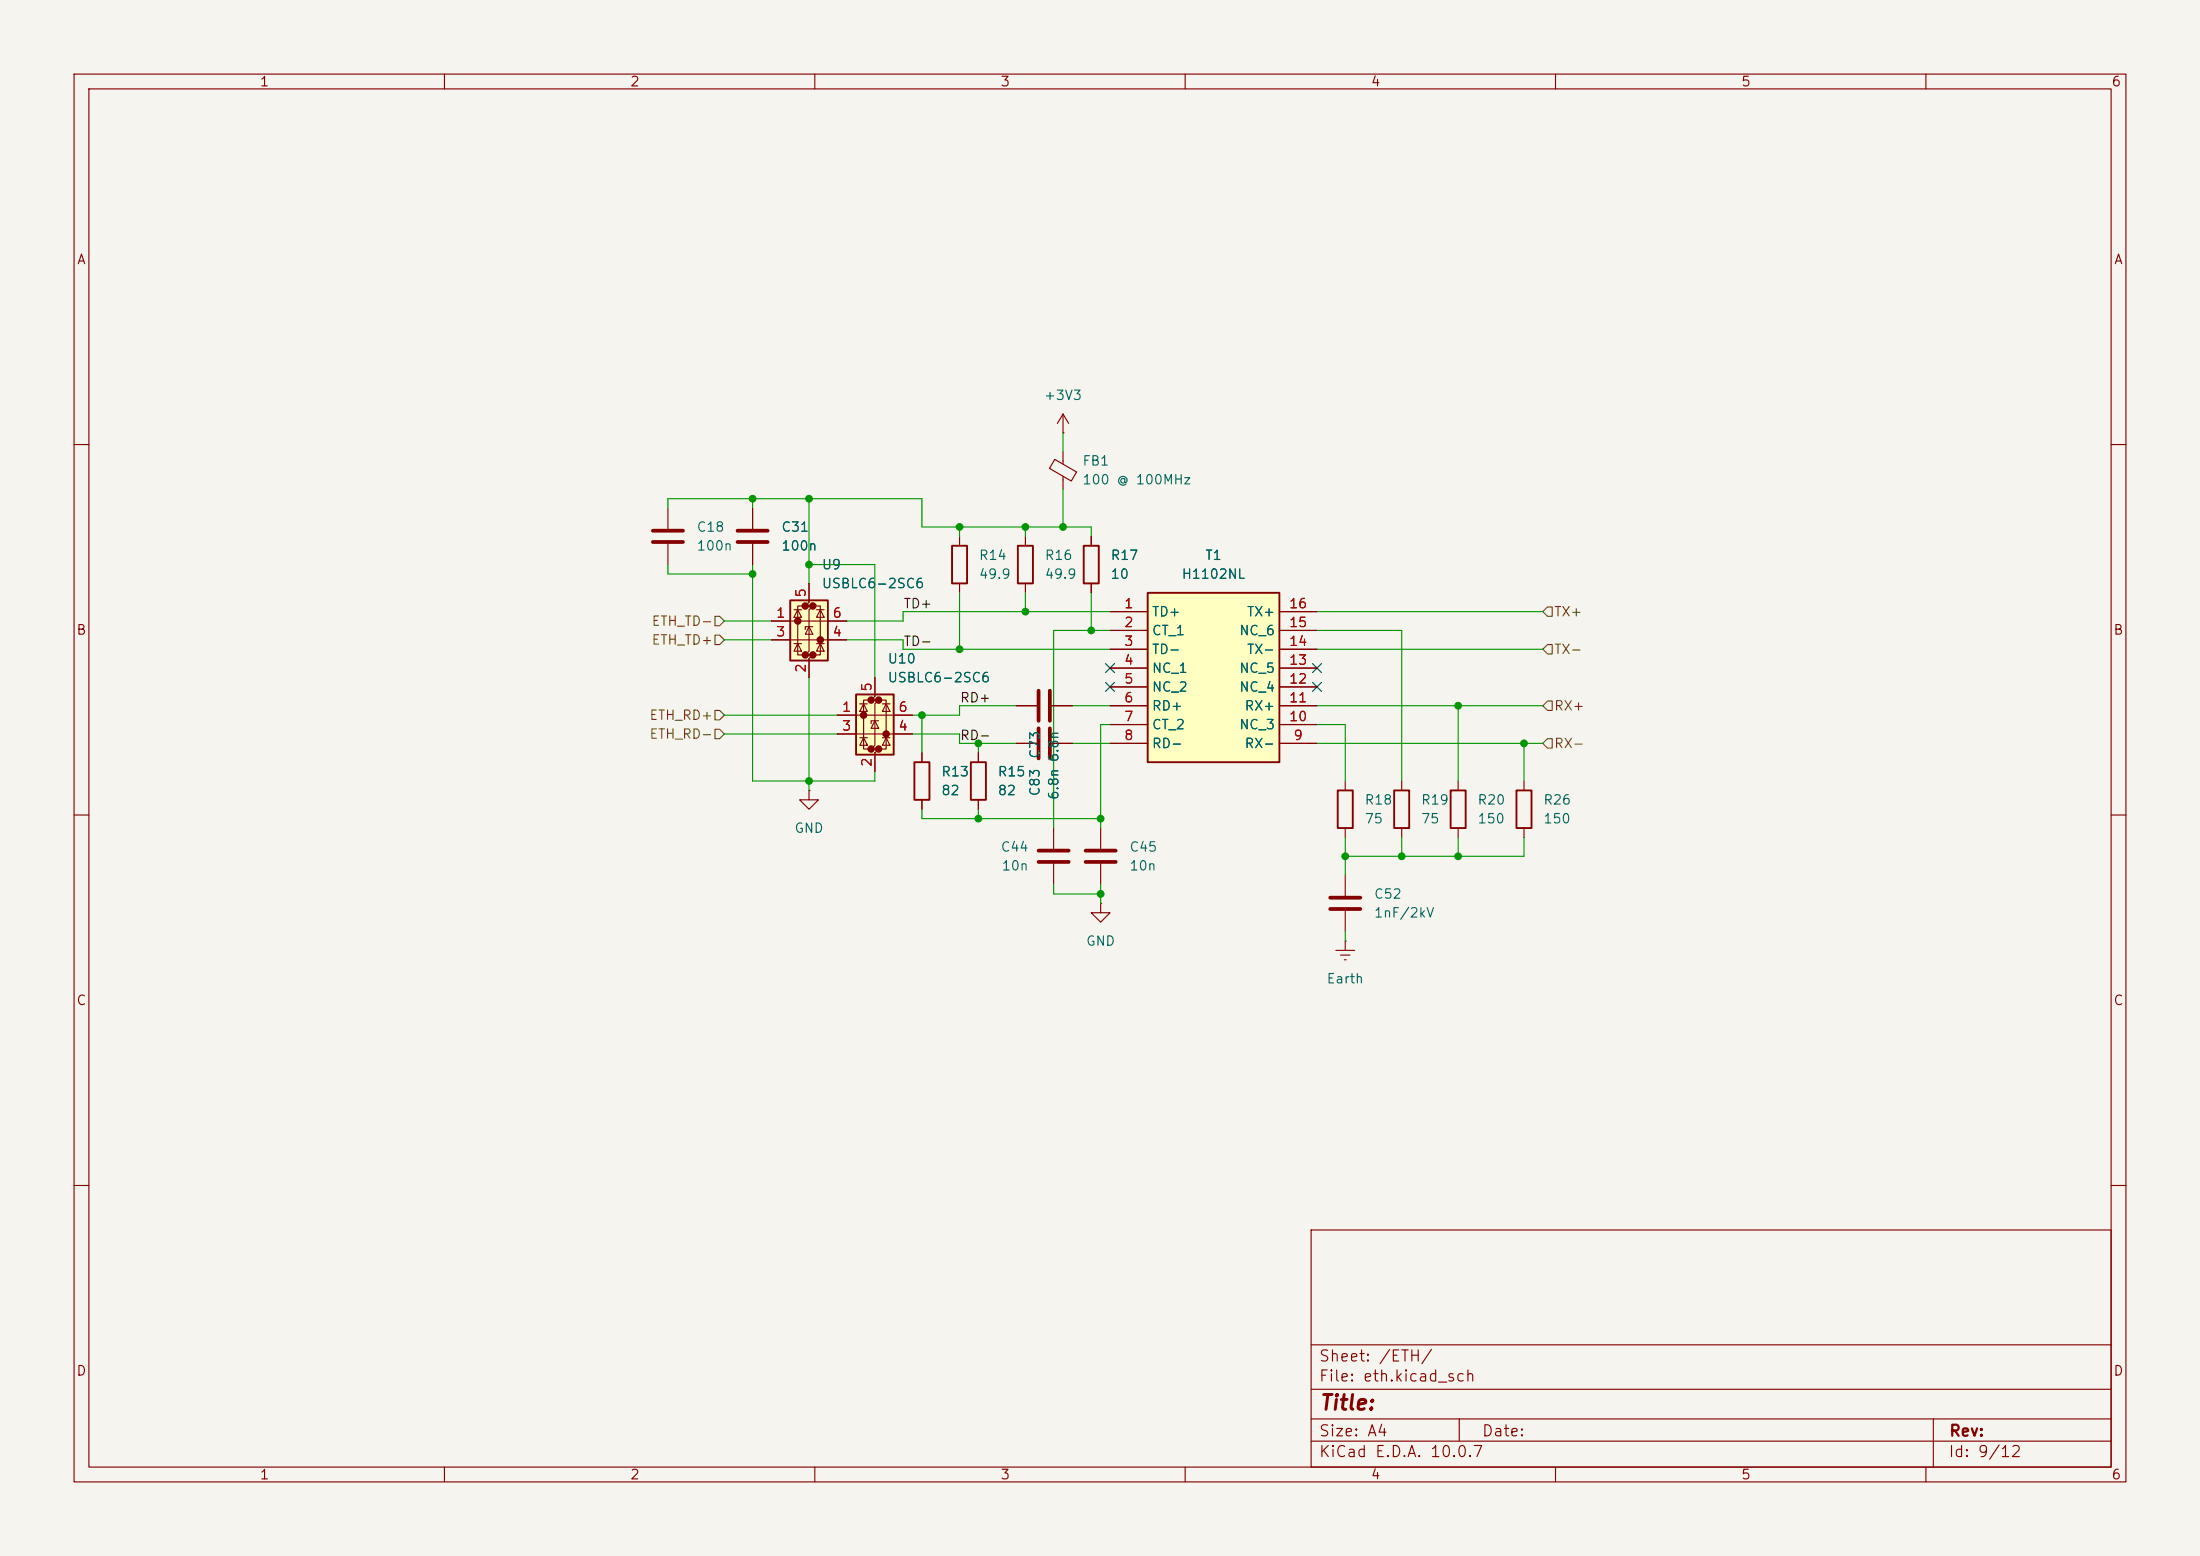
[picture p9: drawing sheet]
<svg xmlns="http://www.w3.org/2000/svg" width="297mm" height="210mm" viewBox="0 0 297 210" stroke-linecap="round" stroke-linejoin="round" font-family="sans-serif">
<path d="M0 0h297v210h-297z" fill="#f5f4ef" stroke="#f5f4ef" stroke-width=".14"/>
<g fill="none" stroke="#840000" stroke-width=".15">
<path d="M10 10h277v190h-277zM12 12h273v186h-273zM60 10v2M110 10v2M160 10v2M210 10v2M260 10v2M10 60h2M285 60h2M10 110h2M285 110h2M148.6 121.9v1.3h1.3l-1.3 1.3-1.3-1.3h1.3"/>
<path d="M148.6 121.9h.1M10 160h2M177 166h108v32h-108zM285 160h2M60 198v2M110 198v2M160 198v2M177 194.5h108M177 191.5h108M177 187.5h108M177 181.5h108M197 191.5v3"/>
<path d="M210 198v2M260 198v2M261 191.5v6.5"/>
</g>
<path d="M106.7 81h5.1v8.2h-5.1z" fill="#ffffc2"/>
<g fill="#840000" stroke="#840000" stroke-width=".51">
<circle cx="107.7" cy="83.8" r=".25"/>
<circle cx="108.7" cy="81.8" r=".25"/>
<circle cx="108.7" cy="88.4" r=".25"/>
<circle cx="109.7" cy="81.8" r=".25"/>
<circle cx="109.7" cy="88.4" r=".25"/>
<circle cx="110.7" cy="86.4" r=".25"/>
</g>
<g fill="none" stroke="#840000" stroke-width=".15">
<path d="M143.5 58.4h.1M143.5 55.9v2.5M143.5 55.9l-.8 1.3M143.5 55.9l.8 1.3M109.2 78.7v2.6l-.5 .5h1l-.5 .5v5.6l-.5 .5h1l-.5 .5v2.5M142.4 62l2.9 1.7-.7 1.2-2.9-1.7zM143.5 61v1.6M143.5 64.3v1.7M147.3 72.4v1.3M147.3 78.7v1.3M104.1 83.8h10.2M104.1 86.4h10.2"/>
<path d="M107.2 86.9h1M107.2 82.3h1M107.7 82.3l.5 1h-1zM107.7 86.9l.5 1h-1zM108.7 81.8h-1v6.6h1M109.2 84.6l.5 1h-1zM109.7 84.6h-1v.4M109.7 81.8h1v6.6h-1M110.2 86.9h1.1M110.2 82.3h1.1M110.7 82.3l.6 1h-1.1zM110.7 86.9l.6 1h-1.1z"/>
<path d="M137.2 95.3h2.8M142 95.3h2.8"/>
</g>
<path d="M146.3 73.7h2v5h-2zM106.7 81h5.1v8.2h-5.1z" fill="none" stroke="#840000" stroke-width=".25"/>
<path d="M140.2 93.2v4.1M141.7 93.2v4.1" fill="none" stroke="#840000" stroke-width=".51"/>
<path d="M115.6 93.7h5v8.2h-5z" fill="#ffffc2"/>
<g fill="#840000" stroke="#840000" stroke-width=".51">
<circle cx="116.6" cy="96.5" r=".25"/>
<circle cx="117.6" cy="94.5" r=".25"/>
<circle cx="117.6" cy="101.1" r=".25"/>
<circle cx="118.6" cy="94.5" r=".25"/>
<circle cx="118.6" cy="101.1" r=".25"/>
<circle cx="119.6" cy="99.1" r=".25"/>
</g>
<g fill="none" stroke="#840000" stroke-width=".15">
<path d="M90.2 68.6v2.8M90.2 73.4v2.8M101.6 68.6v2.8M101.6 73.4v2.8M129.5 72.4v1.3M129.5 78.7v1.3M138.4 72.4v1.3M138.4 78.7v1.3M113 96.5h10.2M113 99.1h10.2M116.1 99.6h1M116.1 95h1"/>
<path d="M116.6 95l.5 1h-1zM116.6 99.6l.5 1h-1zM117.6 94.5h-1v6.6h1M118.1 91.4v2.6l-.5 .5h1l-.5 .5v5.6l-.5 .5h1l-.5 .5v2.5M118.1 97.3l.5 1h-1zM118.6 97.3h-1v.4M118.6 94.5h1v6.6h-1M119.1 99.6h1M119.1 95h1M119.6 95l.5 1h-1zM119.6 99.6l.5 1h-1zM109.2 106.7v1.3h1.3l-1.3 1.2-1.3-1.2h1.3"/>
<path d="M109.2 106.7h.1M124.5 101.6v1.3M124.5 108v1.2M132.1 101.6v1.3M132.1 108v1.2M137.2 100.3h2.8M142 100.3h2.8M142.2 111.8v2.8M142.2 116.6v2.8M148.6 111.8v2.8M148.6 116.6v2.8M181.6 105.4v1.3"/>
<path d="M181.6 111.8v1.2M189.2 105.4v1.3M189.2 111.8v1.2"/>
</g>
<path d="M128.5 73.7h2.1v5h-2.1zM137.4 73.7h2v5h-2zM115.6 93.7h5v8.2h-5zM123.4 102.9h2.1v5.1h-2.1zM131.1 102.9h2v5.1h-2zM180.6 106.7h2v5.1h-2zM188.2 106.7h2v5.1h-2z" fill="none" stroke="#840000" stroke-width=".25"/>
<path d="M88.1 71.6h4.1M88.1 73.2h4.1M99.6 71.6h4M99.6 73.2h4M140.2 98.3v4.1M141.7 98.3v4.1M140.2 116.3h4.1M140.2 114.8h4.1M146.6 116.3h4M146.6 114.8h4" fill="none" stroke="#840000" stroke-width=".51"/>
<path d="M154.9 80h17.8v22.9h-17.8z" fill="#ffffc2"/>
<path d="M154.9 80h17.8v22.9h-17.8zM195.8 106.7h2.1v5.1h-2.1zM204.7 106.7h2.1v5.1h-2.1z" fill="none" stroke="#840000" stroke-width=".25"/>
<g fill="none" stroke="#840000" stroke-width=".15">
<path d="M101.6 68.6v2.8M101.6 73.4v2.8M109.2 78.7v2.6M147.3 72.4v1.3M147.3 78.7v1.3M104.1 83.8h2.6M104.1 86.4h2.6M109.2 88.9v2.5M111.8 83.8h2.5M111.8 86.4h2.5M113 96.5h2.6M113 99.1h2.6"/>
<path d="M118.1 91.4v2.6M120.6 96.5h2.6M120.6 99.1h2.6M137.2 95.3h2.8M142 95.3h2.8M149.9 82.6h5M149.9 85.1h5M149.9 87.6h5M149.9 90.2h5M149.9 92.7h5M149.9 95.3h5M149.9 97.8h5"/>
<path d="M172.7 82.6h5.1M172.7 85.1h5.1M172.7 87.6h5.1M172.7 90.2h5.1M172.7 92.7h5.1M172.7 95.3h5.1M172.7 97.8h5.1M118.1 101.6v2.5M124.5 101.6v1.3M124.5 108v1.2M132.1 101.6v1.3M132.1 108v1.2"/>
<path d="M137.2 100.3h2.8M142 100.3h2.8M149.9 100.3h5M172.7 100.3h5.1M181.6 118.1v2.8M196.8 105.4v1.3M196.8 111.8v1.2M205.7 105.4v1.3M205.7 111.8v1.2M180.3 128.3h2.6M181 128.9h1.2M181.5 129.5h.2"/>
<path d="M181.6 127h.1M181.6 122.9v2.8M181.6 127v1.3"/>
</g>
<path d="M179.6 121.2h4M179.6 122.7h4" fill="none" stroke="#840000" stroke-width=".51"/>
<path d="M96.5 85.7h.7l.6 .7-.6 .6h-.7zM96.5 83.2h.7l.6 .6-.6 .7h-.7zM96.5 98.4h.7l.6 .7-.6 .6h-.7zM96.5 95.9h.7l.6 .6-.6 .7h-.7zM208.9 87h.6v1.3h-.6l-.6-.7zM208.9 81.9h.6v1.3h-.6l-.6-.6zM208.9 94.6h.6v1.3h-.6l-.6-.6zM208.9 99.7h.6v1.3h-.6l-.6-.7z" fill="none" stroke="#725600" stroke-width=".15"/>
<g fill="none" stroke="#009600" stroke-width=".15">
<path d="M143.5 58.4v2.6M90.2 68.6v-1.3h34.3v3.8h22.8v1.3M90.2 76.2v1.3h11.4M101.6 67.3v1.3M101.6 76.2v29.2h16.5v-1.3M109.2 67.3v11.4M109.2 76.2h8.9v15.2M129.5 71.1v1.3M138.4 71.1v1.3M143.5 66v5.1M97.8 96.5h15.2M97.8 99.1h15.2"/>
<path d="M97.8 86.4h6.3M97.8 83.8h6.3M109.2 91.4v15.3M114.3 86.4h7.6v1.2h28M123.2 99.1h6.3v1.2h7.7M124.5 96.5v5.1M129.5 80v7.6M137.2 95.3h-7.7v1.2h-6.3M138.4 80v2.6M144.8 95.3h5.1M147.3 80v5.1M149.9 82.6h-28v1.2h-7.6"/>
<path d="M149.9 85.1h-7.7v26.7M149.9 97.8h-1.3v14M177.8 82.6h30.5M177.8 87.6h30.5M177.8 85.1h11.4v20.3M177.8 97.8h3.8v7.6M177.8 95.3h30.5M196.8 95.3v10.1M124.5 109.2v1.3h24.1M132.1 100.3v1.3M132.1 109.2v1.3M142.2 119.4v1.3h6.4"/>
<path d="M144.8 100.3h5.1M148.6 119.4v2.5M177.8 100.3h30.5M181.6 113v5.1M189.2 113v2.6M196.8 113v2.6M205.7 113v2.6h-24.1M205.7 100.3v5.1M181.6 125.7v1.3"/>
</g>
<path d="M149.3 89.6l1.2 1.2M149.3 92.1l1.2 1.2M150.5 89.6l-1.2 1.2M150.5 92.1l-1.2 1.2M177.2 92.1l1.2 1.2M177.2 89.6l1.2 1.2M178.4 92.1l-1.2 1.2M178.4 89.6l-1.2 1.2" fill="none" stroke="#000084" stroke-width=".15"/>
<g fill="#009600" stroke="#009600" stroke-width=".14">
<circle cx="147.3" cy="85.1" r=".46"/>
<circle cx="143.5" cy="71.1" r=".46"/>
<circle cx="109.2" cy="105.4" r=".46"/>
<circle cx="129.5" cy="71.1" r=".46"/>
<circle cx="138.4" cy="71.1" r=".46"/>
<circle cx="138.4" cy="82.6" r=".46"/>
<circle cx="129.5" cy="87.6" r=".46"/>
<circle cx="132.1" cy="110.5" r=".46"/>
<circle cx="124.5" cy="96.5" r=".46"/>
<circle cx="132.1" cy="100.3" r=".46"/>
<circle cx="109.2" cy="76.2" r=".46"/>
<circle cx="101.6" cy="77.5" r=".46"/>
<circle cx="109.2" cy="67.3" r=".46"/>
<circle cx="101.6" cy="67.3" r=".46"/>
<circle cx="196.8" cy="115.6" r=".46"/>
<circle cx="196.8" cy="95.3" r=".46"/>
<circle cx="189.2" cy="115.6" r=".46"/>
<circle cx="181.6" cy="115.6" r=".46"/>
<circle cx="205.7" cy="100.3" r=".46"/>
<circle cx="148.6" cy="120.7" r=".46"/>
<circle cx="148.6" cy="110.5" r=".46"/>
</g>
<text font-size="2" fill="#840000" x="178" y="190.8">Title:</text>
<g font-size="1.5" fill="#840000">
<text x="178" y="184.1">Sheet: /ETH/</text>
<text x="178" y="186.8">File: eth.kicad_sch</text>
<text x="178" y="197">KiCad E.D.A. 10.0.7</text>
<text x="178" y="194.2">Size: A4</text>
<text x="200" y="194.2">Date:</text>
<text x="263" y="197">Id: 9/12</text>
<text x="263" y="194.2">Rev:</text>
</g>
<g font-size="1.3" fill="#840000">
<text x="35" y="12">1</text>
<text x="85" y="12">2</text>
<text x="135" y="12">3</text>
<text x="185" y="12">4</text>
<text x="235" y="12">5</text>
<text x="285" y="12">6</text>
<text x="10.3" y="36">A</text>
<text x="285.3" y="36">A</text>
<text x="10.2" y="86">B</text>
<text x="285.2" y="86">B</text>
<text x="10.2" y="136">C</text>
<text x="285.2" y="136">C</text>
<text x="10.2" y="186">D</text>
<text x="285.2" y="186">D</text>
<text x="35" y="200">1</text>
<text x="85" y="200">2</text>
<text x="135" y="200">3</text>
<text x="185" y="200">4</text>
<text x="235" y="200">5</text>
<text x="285" y="200">6</text>
</g>
<g font-size="1.3" fill="#006464">
<text x="140.8" y="54.3">+3V3</text>
<text x="146" y="63.2">FB1</text>
<text x="146" y="65.7">100 @ 100MHz</text>
<text x="94" y="72.1">C18</text>
<text x="94" y="74.6">100n</text>
<text x="105.4" y="72.1">C31</text>
<text x="105.4" y="74.6">100n</text>
<text x="110.9" y="77.2">U9</text>
<text x="132.1" y="75.9">R14</text>
<text x="141" y="75.9">R16</text>
<text x="149.8" y="75.9">R17</text>
<text x="162.6" y="75.9">T1</text>
<text x="110.9" y="79.7">USBLC6-2SC6</text>
<text x="132.1" y="78.4">49.9</text>
<text x="141" y="78.4">49.9</text>
<text x="149.8" y="78.4">10</text>
<text x="155.4" y="83.5">TD+</text>
<text x="159.4" y="78.4">H1102NL</text>
<text x="168.2" y="83.5">TX+</text>
<text x="119.7" y="89.9">U10</text>
<text x="155.4" y="86.1">CT_1</text>
<text x="155.4" y="88.6">TD-</text>
<text x="167.2" y="86.1">NC_6</text>
<text x="168.2" y="88.6">TX-</text>
<text x="119.7" y="92.4">USBLC6-2SC6</text>
<text x="155.4" y="91.1">NC_1</text>
<text x="155.4" y="93.7">NC_2</text>
<text x="167.2" y="93.7">NC_4</text>
<text x="167.2" y="91.1">NC_5</text>
<text x="155.4" y="96.2">RD+</text>
<text x="155.4" y="98.8">CT_2</text>
<text x="155.4" y="101.3">RD-</text>
<text x="167.2" y="98.8">NC_3</text>
<text x="167.9" y="101.3">RX-</text>
<text x="167.9" y="96.2">RX+</text>
<text x="127" y="105.1">R13</text>
<text x="127" y="107.6">82</text>
<text x="134.6" y="105.1">R15</text>
<text x="134.6" y="107.6">82</text>
<text x="140.7" y="107.6" transform="rotate(-90 140.7 107.6)">C83</text>
<text x="140.7" y="102.5" transform="rotate(-90 140.7 102.5)">C73</text>
<text x="107.2" y="112.7">GND</text>
<text x="143.2" y="108" transform="rotate(-90 143.2 108)">6.8n 6.8n</text>
<text x="184.1" y="108.9">R18</text>
<text x="184.1" y="111.5">75</text>
<text x="191.8" y="108.9">R19</text>
<text x="191.8" y="111.5">75</text>
<text x="199.4" y="108.9">R20</text>
<text x="199.4" y="111.5">150</text>
<text x="208.3" y="108.9">R26</text>
<text x="208.3" y="111.5">150</text>
<text x="135" y="115.3">C44</text>
<text x="135.1" y="117.8">10n</text>
<text x="152.4" y="115.3">C45</text>
<text x="152.4" y="117.8">10n</text>
<text x="185.4" y="121.6">C52</text>
<text x="185.4" y="124.2">1nF/2kV</text>
<text x="146.5" y="128">GND</text>
<text x="179" y="133">Earth</text>
</g>
<g font-size="1.3" fill="#a90000">
<text x="104.7" y="83.7">1</text>
<text x="109.1" y="80.7" transform="rotate(-90 109.1 80.7)">5</text>
<text x="112.3" y="83.7">6</text>
<text x="151.7" y="82.4">1</text>
<text x="173.9" y="82.4">16</text>
<text x="104.7" y="86.2">3</text>
<text x="112.3" y="86.2">4</text>
<text x="151.7" y="85">2</text>
<text x="151.7" y="87.5">3</text>
<text x="173.9" y="87.5">14</text>
<text x="173.9" y="85">15</text>
<text x="109.1" y="90.9" transform="rotate(-90 109.1 90.9)">2</text>
<text x="118" y="93.4" transform="rotate(-90 118 93.4)">5</text>
<text x="151.7" y="90">4</text>
<text x="151.7" y="92.6">5</text>
<text x="151.7" y="95.1">6</text>
<text x="173.9" y="95.1">11</text>
<text x="173.9" y="92.6">12</text>
<text x="173.9" y="90">13</text>
<text x="113.6" y="96.4">1</text>
<text x="113.6" y="98.9">3</text>
<text x="121.2" y="98.9">4</text>
<text x="121.2" y="96.4">6</text>
<text x="151.7" y="97.7">7</text>
<text x="151.7" y="100.2">8</text>
<text x="173.9" y="97.7">10</text>
<text x="174.5" y="100.2">9</text>
<text x="118" y="103.6" transform="rotate(-90 118 103.6)">2</text>
</g>
<g font-size="1.3" fill="#0f0f0f">
<text x="121.9" y="82.4">TD+</text>
<text x="121.9" y="87.5">TD-</text>
<text x="129.5" y="95.1">RD+</text>
<text x="129.5" y="100.2">RD-</text>
</g>
<g font-size="1.3" fill="#725600">
<text x="209.7" y="83.5">TX+</text>
<text x="87.9" y="87.3">ETH_TD+</text>
<text x="87.9" y="84.8">ETH_TD-</text>
<text x="209.7" y="88.6">TX-</text>
<text x="87.6" y="100">ETH_RD-</text>
<text x="87.6" y="97.5">ETH_RD+</text>
<text x="209.7" y="96.2">RX+</text>
<text x="209.7" y="101.3">RX-</text>
</g>
</svg>
